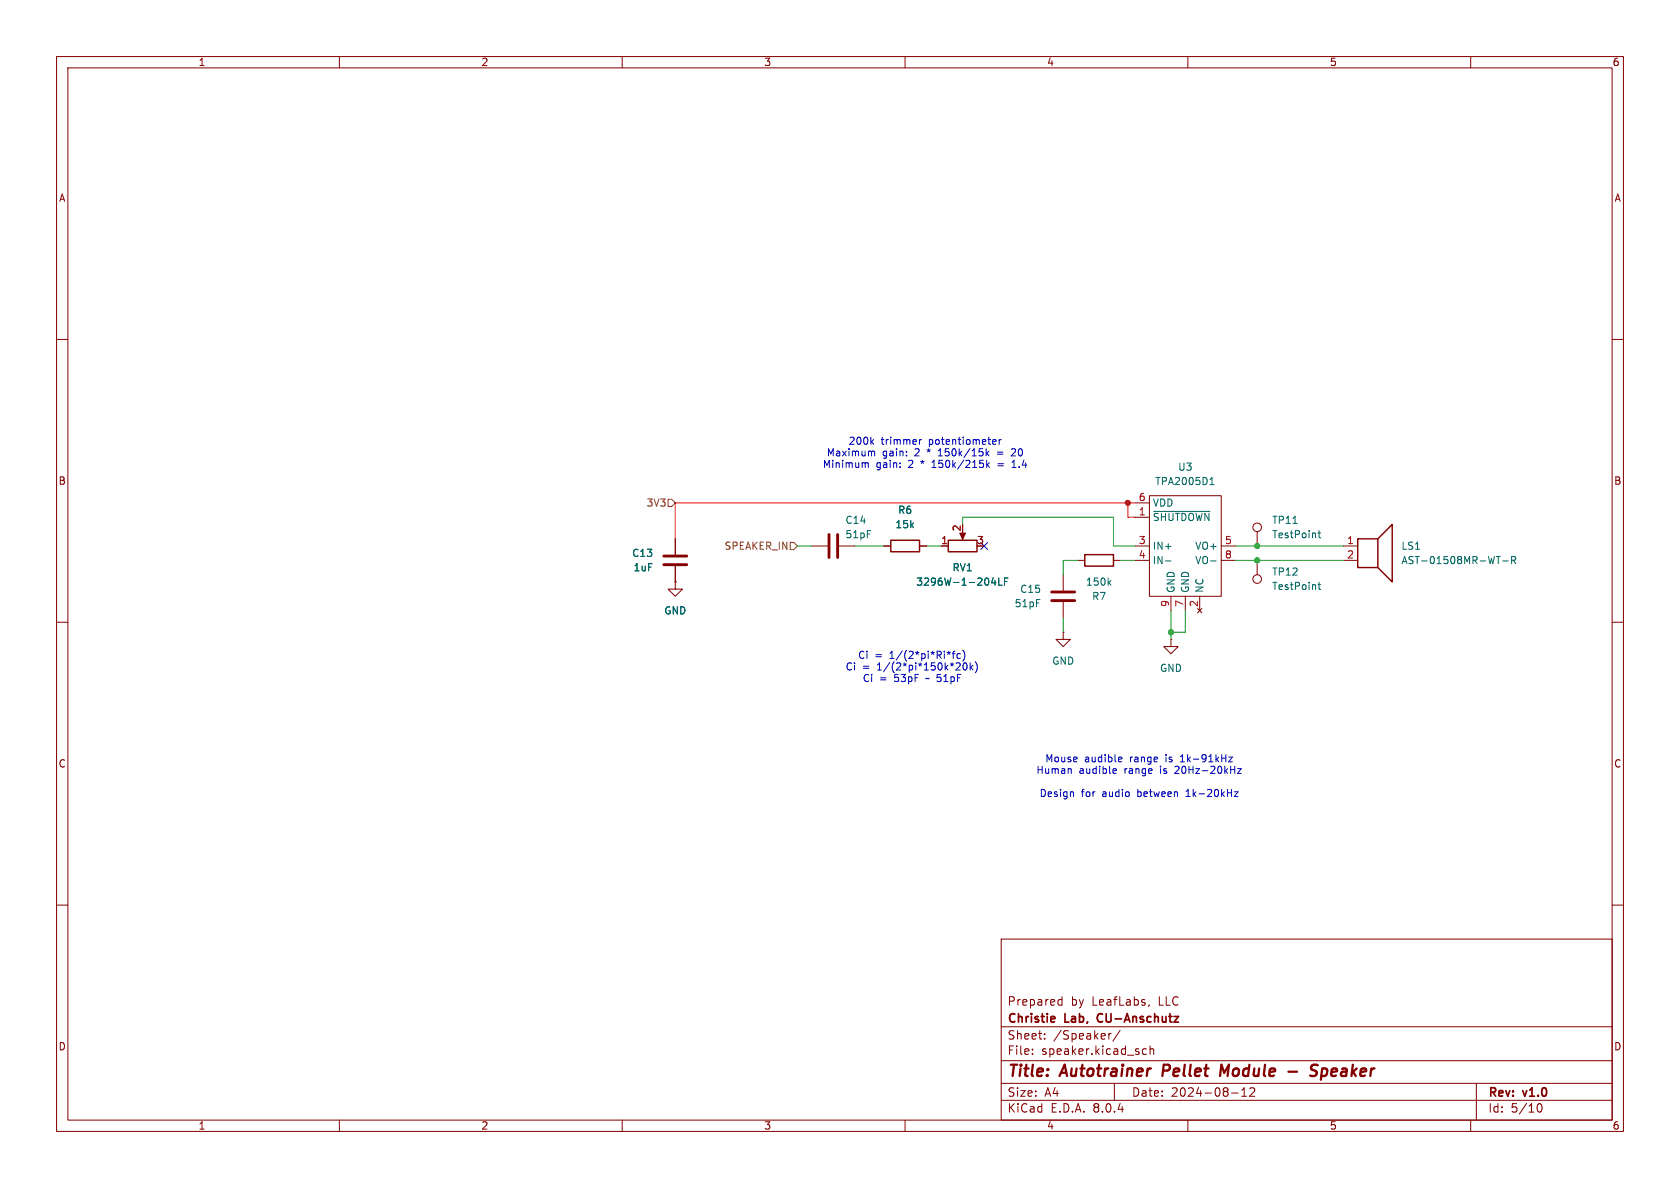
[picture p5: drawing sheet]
<svg xmlns="http://www.w3.org/2000/svg" width="297mm" height="210mm" viewBox="0 0 297 210" stroke-linecap="round" stroke-linejoin="round" font-family="sans-serif">
<g fill="none" stroke="#840000" stroke-width=".18">
<path d="M10 10h277v190h-277zM12 12h273v186h-273zM60 10v2M110 10v2M160 10v2M210 10v2M260 10v2M10 60h2M285 60h2M119.4 95.3v2.7M143.5 96.5h2.8M148.3 96.5h2.8"/>
<path d="M156.2 96.5h1.3M162.6 96.5h1.2M166.4 96.5h1.2M170.2 94v1M190.5 99.1h1.3M196.8 99.1h1.3M200.7 99.1h2.5M200.7 96.5h2.5M200.7 91.4h2.5M200.7 88.9h2.5M203.2 87.6h12.7v17.8h-12.7zM215.9 99.1h2.5"/>
<path d="M215.9 96.5h2.5M222.2 94v2.5M222.2 99.1v2.5M237.5 99.1h2.5M237.5 96.5h2.5M10 110h2M119.4 102.9v1.2h1.2l-1.2 1.3-1.3-1.3h1.3M119.4 102.9h.1M119.4 100.1v2.8M188 111.8v1.2h1.2l-1.2 1.3-1.3-1.3h1.3M188 111.8h.1M188 101.6v2.8"/>
<path d="M188 106.4v2.8M207 113v1.3h1.3l-1.3 1.3-1.3-1.3h1.3M207 113h.1M207 105.4v2.6M209.5 105.4v2.6M211.7 107.6l.8 .7M212.1 105.4v2.6M212.5 107.6l-.8 .7M285 110h2M10 160h2M285 160h2M177 166h108v32h-108z"/>
<path d="M187.2 177.6h.5M187.2 176.8h.5M187.7 176.2v1.5M203.2 177.6l-.2 .3M60 198v2M110 198v2M160 198v2M177 194.5h108M177 191.5h108M177 187.5h108M177 181.5h108M182.5 186.3v.1"/>
<path d="M182.5 185.5v.1M184.7 183.6v.1M184.7 182.8v.1M196 182.7v1M196.5 182.7l-.3 .1-.2 .2M197 191.5v3M198 182.1l-1.3 2M202 186.1l.2 .3 .5-.1M202.7 185.5l-.5-.1-.2 .3M203.3 185.5l.2-.1 .4 .1 .1 .9M203.3 184.9v1.5M210 198v2"/>
<path d="M217.7 193.2h1.2M219.5 193.8h.9M219.5 192.7l.5-.4v1.5M221 192.4l.5-.1 .2 .1 .1 .3-.9 1.1h.9M260 198v2M261 191.5v6.5M271.7 195.7l.2-.5 .2-.1a.8 .8 0 0 1 .5 .7 .8 .8 0 0 1-.5 .8l-.2-.1-.2-.5"/>
<circle cx="222.2" cy="93.2" r=".76"/>
<circle cx="222.2" cy="102.4" r=".76"/>
</g>
<path d="M205.7 188.2l-.2 2M217.3 188.2l-.9 1.4-.5-1.4-.2 2M227.8 189.4h1.5M233 188.3a.85 .85 0 0 0-1.1 .1 .45 .45 0 0 0 .2 .8l.4 .1a.49 .49 0 0 1 .3 .5 .49 .49 0 0 1-.5 .4l-.7-.1M233.6 190.1l.2 .1 .6-.1M233.8 188.9l-.3 2M234.3 188.9l-.6 .1" fill="none" stroke="#840000" stroke-width=".4"/>
<path d="M186.4 179.8l.1 .2-.7 .2M194.1 179.4l-.1 .4 .1 .7" fill="none" stroke="#840000" stroke-width=".3"/>
<g fill="none" stroke="#006464" stroke-width=".18">
<path d="M203.9 90.4h10M206 99.2h1M213.9 85.7h.7M214 99.2h1M214 84.7l.3-.3v1.3M228.6 92.5h.7M233 94.2h.5M233.2 93.8v1.1l.3 .2M264.5 98.4h.7M265.7 99.2h.9M267.2 99h.6l.2-.2-.1-.3-.7-.1v1.2M267.5 99l.5 .6"/>
<path d="M175.6 102.1l-.3 .9h.8M175.9 102.6v.8M176.6 102.2v1.2h.6M177.6 102.8h.4M178.2 102.2h-.6v1.2M196 103l.4 .4M196.4 102.6l-.5 .5M233 103.4h.5M233.2 102.9v1.1l.3 .2"/>
</g>
<path d="M117.3 99.8h4.1M117.3 98.3h4.1M146.6 94.5v4.1M148.1 94.5v4.1M185.9 106.2h4.1M185.9 104.6h4.1" fill="none" stroke="#840000" stroke-width=".51"/>
<path d="M157.5 95.5h5.1v2h-5.1zM167.6 95.5h5.1v2h-5.1zM191.8 98h5v2.1h-5zM240 95.3h3.6v5h-3.6zM243.6 95.3l2.5-2.6v10.2l-2.5-2.6" fill="none" stroke="#840000" stroke-width=".25"/>
<path d="M169.7 94.2h1l-.5 1.2z" fill="#840000" stroke="#840000" stroke-width=".18"/>
<path d="M118.1 88.3h.6l.7 .6-.7 .6h-.6zM139.7 95.9h.6l.7 .6-.7 .7h-.6z" fill="none" stroke="#725600" stroke-width=".18"/>
<g fill="none" stroke="#0000c2" stroke-width=".18">
<path d="M154.1 78.1l.3 .4M154.1 79.8h.5v.8M154.4 77.7l-.4 .5M160.2 79.8v.1M162.5 77.7v.8M162.9 77.7l-.4 .2M174.3 79.3v1.3M174.8 79.7l-.5 .5M175.7 77.7l.3 .1 .1 .2-.6 .1M176 78.5h-.3M176.3 79.9h1M176.6 77.7v.8"/>
<path d="M177 77.7l-.4 .2M179.3 79.3l-.5 .1M179.5 79.9l-.7 .7h.7M153 81.9h.4l.1 .7M159.1 82.5v.1M159.1 81.9v.1M160.2 80.5v.1M164.8 82.6h.7M164.9 81.7h-.1M165.9 80.6h.7M174.4 81.4v1.2M174.5 80.1l.3 .5"/>
<path d="M174.6 82.2l.3 .4M174.9 81.8l-.5 .5M176.3 80.3h1M176.4 82h1M176.4 82.3h1M178.9 82.6h.7M178.9 81.7l.4-.3v1.2M168 115.3l-.3 .1M168.3 115.5h.5M168.8 115.1l-.3 .2v1.1M169.2 117.2h.4l.2 .3-.8 .9h.8M169.8 115.6l-.4-.1-.2 .3 .1 .5h.5"/>
<path d="M170.2 114.9a1.46 1.46 0 0 1 0 2M170.4 117.2h.1a.68 .68 0 0 1 .5 .6 .68 .68 0 0 1-.5 .6 .84 .84 0 0 1-.1-1.2zM171.5 117.2v1.2M171.6 118l.4 .4M172 117.6l-.5 .5M172.4 117a1.46 1.46 0 0 1 0 1.9M189.2 135.9l.2 .2v.6M189.6 140l.2 .1v.7M196.9 135.9h.4l.1 .3-.6 .1M197.3 136.7h-.4M197.9 133.8l.4 .1v.2l-.6 .2M198.3 134.6l-.4 .1"/>
<path d="M208.7 134.7h.7M208.8 133.7l-.1 .1M209.8 139.8l-.1 .1M217.2 133.8h.7l-.7 .9h.7M218.2 140h.7l-.7 .8h.7M218.8 135.9h.6l-.6 .8h.6M209.7 140.8h.7"/>
</g>
<path d="M141 96.5h2.5M151.1 96.5h5.1M163.8 96.5h2.6M170.2 92.7v-1.3h26.6v5.1h3.9M190.5 99.1h-2.5v2.5M198.1 99.1h2.6M218.4 99.1h19.1M218.4 96.5h19.1M188 109.2v2.6M207 108v5M209.5 108v3.8h-2.5" fill="none" stroke="#009600" stroke-width=".18"/>
<path d="M199.4 88.9v2.5h1.3M200.7 88.9h-81.3v6.4" fill="none" stroke="#f00" stroke-width=".18"/>
<path d="M173.4 95.9l1.2 1.2M174.6 95.9l-1.2 1.2" fill="none" stroke="#000084" stroke-width=".18"/>
<circle cx="199.4" cy="88.9" r=".46" fill="#f00" stroke="#f00" stroke-width=".18"/>
<g fill="#009600" stroke="#009600" stroke-width=".18">
<circle cx="207" cy="111.8" r=".46"/>
<circle cx="222.2" cy="99.1" r=".46"/>
<circle cx="222.2" cy="96.5" r=".46"/>
</g>
<g font-size="2.8" fill="#840000">
<text x="178" y="190.9">Title:</text>
<text x="187.7" y="190.9">Autotrainer</text>
<text x="206.4" y="190.9">Pellet</text>
<text x="217.4" y="190.9">Module</text>
<text x="235" y="190.9">Speaker</text>
</g>
<g font-size="2.1" fill="#840000">
<text x="178" y="178">Prepared</text>
<text x="189.3" y="178">by</text>
<text x="193.1" y="178">LeafLabs,</text>
<text x="205" y="178">LLC</text>
<text x="178" y="184">Sheet:</text>
<text x="178" y="181.2">Christie</text>
<text x="186.2" y="184">/Speaker/</text>
<text x="188.3" y="181.2">Lab,</text>
<text x="194.7" y="181.2">CU-Anschutz</text>
<text x="178" y="186.7">File:</text>
<text x="184.1" y="186.7">speaker.kicad_sch</text>
<text x="178" y="196.9">KiCad</text>
<text x="178" y="194.1">Size:</text>
<text x="184.7" y="194.1">A4</text>
<text x="185.7" y="196.9">E.D.A.</text>
<text x="193.3" y="196.9">8.0.4</text>
<text x="200" y="194.1">Date:</text>
<text x="207" y="194.1">2024-08-12</text>
<text x="263" y="194.3">Rev:</text>
<text x="263" y="196.9">Id:</text>
<text x="267.1" y="196.9">5/10</text>
<text x="269.4" y="194.3">v1.0</text>
</g>
<g font-size="1.8" fill="#840000">
<text x="35" y="11.9">1</text>
<text x="85" y="11.9">2</text>
<text x="135" y="11.9">3</text>
<text x="185" y="11.9">4</text>
<text x="235" y="11.9">5</text>
<text x="285" y="11.9">6</text>
<text x="10.3" y="35.9">A</text>
<text x="285.3" y="35.9">A</text>
<text x="10.3" y="85.9">B</text>
<text x="285.3" y="85.9">B</text>
<text x="10.3" y="135.9">C</text>
<text x="285.3" y="135.9">C</text>
<text x="10.3" y="185.9">D</text>
<text x="285.3" y="185.9">D</text>
<text x="35" y="199.9">1</text>
<text x="85" y="199.9">2</text>
<text x="135" y="199.9">3</text>
<text x="185" y="199.9">4</text>
<text x="235" y="199.9">5</text>
<text x="285" y="199.9">6</text>
</g>
<g font-size="1.8" fill="#0000c2">
<text x="145.4" y="82.9">Minimum</text>
<text x="146.1" y="80.9">Maximum</text>
<text x="149.9" y="78.8">200k</text>
<text x="154.9" y="82.9">gain:</text>
<text x="155.8" y="78.8">trimmer</text>
<text x="156" y="80.9">gain:</text>
<text x="160.7" y="82.9">2</text>
<text x="161.8" y="80.9">2</text>
<text x="163.1" y="82.9">*</text>
<text x="164.2" y="80.9">*</text>
<text x="164.3" y="78.8">potentiometer</text>
<text x="165.2" y="82.9">150k/215k</text>
<text x="166.3" y="80.9">150k/15k</text>
<text x="179.7" y="80.9">20</text>
<text x="179.8" y="82.9">1.4</text>
<text x="149.4" y="118.7">Ci</text>
<text x="151.6" y="116.7">Ci</text>
<text x="152.4" y="118.7">=</text>
<text x="154.6" y="116.7">=</text>
<text x="155.2" y="118.7">1/(2*pi*150k*20k)</text>
<text x="157.4" y="116.7">1/(2*pi*Ri*fc)</text>
<text x="152.4" y="120.8">Ci</text>
<text x="155.5" y="120.8">=</text>
<text x="158.2" y="120.8">53pF</text>
<text x="164" y="120.8">~ 51pF</text>
<text x="183.1" y="137">Human</text>
<text x="184.7" y="135">Mouse</text>
<text x="190.8" y="137">audible</text>
<text x="191.7" y="135">audible</text>
<text x="198.9" y="137">range</text>
<text x="199.9" y="135">range</text>
<text x="205.4" y="137">is</text>
<text x="206.3" y="135">is</text>
<text x="208.2" y="137">20Hz-20kHz</text>
<text x="209.1" y="135">1k-91kHz</text>
<text x="183.7" y="141.1">Design</text>
<text x="191.2" y="141.1">for</text>
<text x="195" y="141.1">audio</text>
<text x="201.4" y="141.1">between</text>
<text x="210.1" y="141.1">1k-20kHz</text>
</g>
<g font-size="1.8" fill="#006464">
<text x="208.2" y="83.4">U3</text>
<text x="203.7" y="89.8">VDD</text>
<text x="204.1" y="86">TPA2005D1</text>
<text x="149.4" y="92.8">C14</text>
<text x="149.4" y="95.4">51pF</text>
<text x="158.2" y="93.6">15k</text>
<text x="158.7" y="91">R6</text>
<text x="203.7" y="92.3">~{SHUTDOWN}</text>
<text x="224.8" y="95.4">TestPoint</text>
<text x="224.8" y="92.8">TP11</text>
<text x="111.7" y="98.7">C13</text>
<text x="111.9" y="101.2">1uF</text>
<text x="168.3" y="101.2">RV1</text>
<text x="203.7" y="97.4">IN+</text>
<text x="203.7" y="99.9">IN-</text>
<text x="211.2" y="97.4">VO+</text>
<text x="211.2" y="99.9">VO-</text>
<text x="224.8" y="102">TP12</text>
<text x="247.7" y="97.4">LS1</text>
<text x="247.7" y="99.9">AST-01508MR-WT-R</text>
<text x="161.9" y="103.7">3296W-1-204LF</text>
<text x="179.3" y="107.5">51pF</text>
<text x="180.2" y="105">C15</text>
<text x="191.9" y="103.7">150k</text>
<text x="193" y="106.3">R7</text>
<text x="207.9" y="104.9" transform="rotate(-90 207.9 104.9)">GND</text>
<text x="210.4" y="104.9" transform="rotate(-90 210.4 104.9)">GND</text>
<text x="213" y="104.9" transform="rotate(-90 213 104.9)">NC</text>
<text x="224.8" y="104.5">TestPoint</text>
<text x="117.3" y="108.8">GND</text>
<text x="185.9" y="117.7">GND</text>
<text x="205" y="119">GND</text>
</g>
<g font-size="1.8" fill="#725600">
<text x="114.2" y="89.8">3V3</text>
<text x="128" y="97.4">SPEAKER_IN</text>
</g>
<g font-size="1.8" fill="#a90000">
<text x="201.2" y="88.6">6</text>
<text x="169.9" y="94.1" transform="rotate(-90 169.9 94.1)">2</text>
<text x="201.2" y="91.2">1</text>
<text x="166.3" y="96.3">1</text>
<text x="172.6" y="96.3">3</text>
<text x="201.2" y="96.3">3</text>
<text x="201.2" y="98.8">4</text>
<text x="216.5" y="96.3">5</text>
<text x="216.5" y="98.8">8</text>
<text x="238.1" y="96.3">1</text>
<text x="238.1" y="98.8">2</text>
<text x="206.8" y="107.4" transform="rotate(-90 206.8 107.4)">9</text>
<text x="209.3" y="107.4" transform="rotate(-90 209.3 107.4)">7</text>
<text x="211.8" y="107.4" transform="rotate(-90 211.8 107.4)">2</text>
</g>
</svg>
